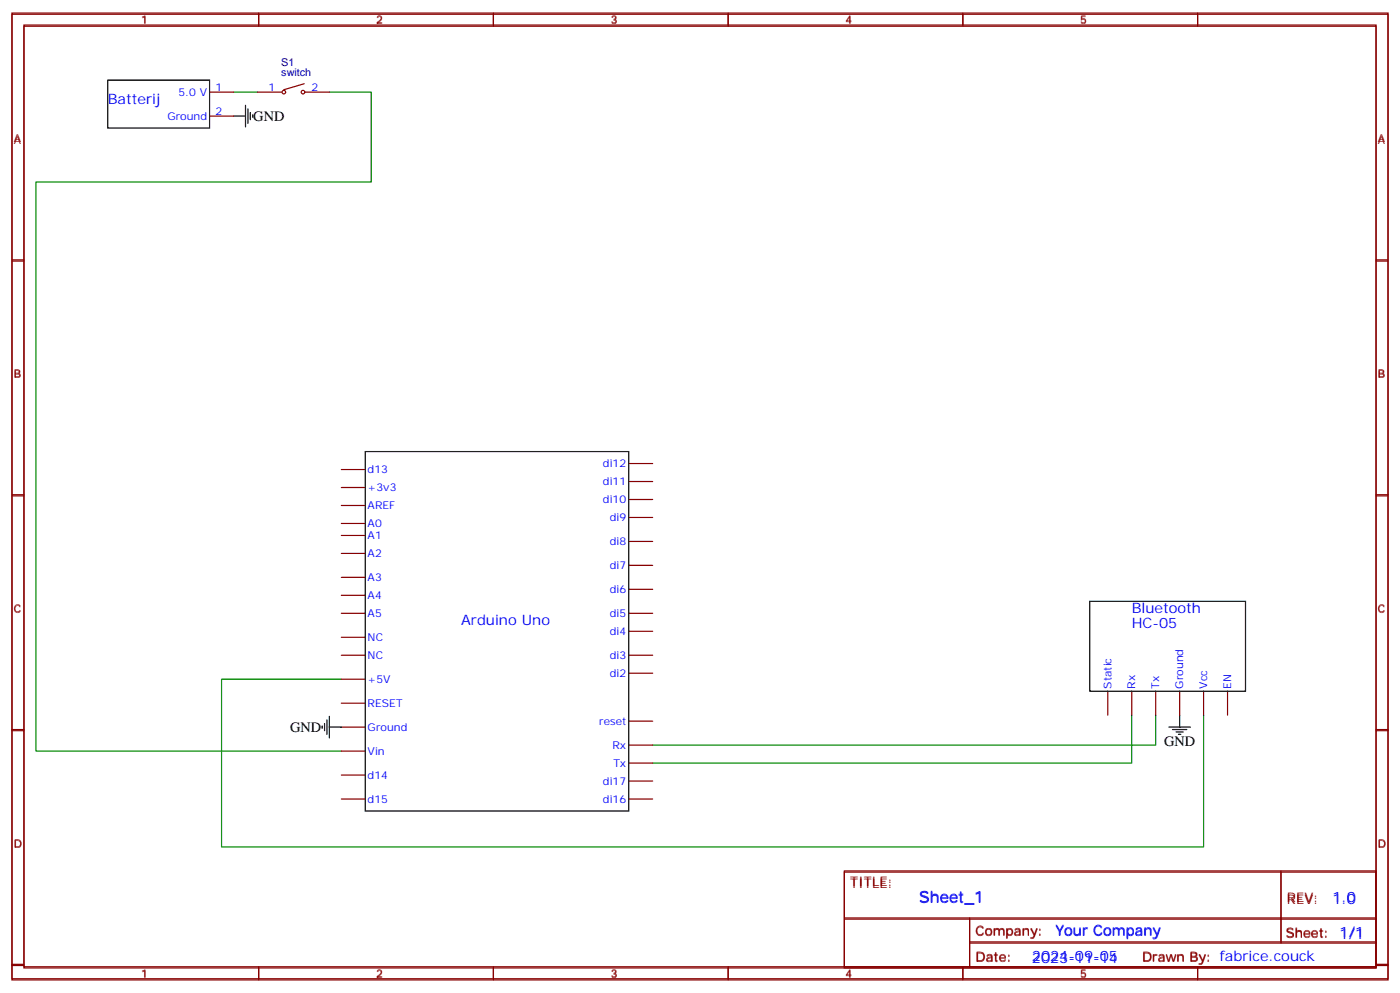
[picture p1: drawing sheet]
<svg xmlns="http://www.w3.org/2000/svg" width="412mm" height="292mm" viewBox="0 0 412 292" stroke-linecap="round" stroke-linejoin="round" font-family="sans-serif">
<g fill="none" stroke="#870000" stroke-width=".35">
<path d="M3.5 3.8h405.4v284.4h-405.4zM3.5 4.2h405.4v284.3h-405.4zM7.1 7.4h398.2v277.3h-398.2zM7.1 7.7h398.2v277.3h-398.2zM76.2 3.8v3.9M145.3 3.8v3.9M214.5 3.8v3.9M283.6 3.8v3.9M352.8 3.8v3.9M61.7 27.1h7.1M61.7 34.2h7.1M75.8 27.1h7.1"/>
<path d="M89.6 24.7l-6 1.7M90 27.1h7M3.5 76.5h3.6M3.5 76.9h3.6M405.3 76.5h3.6M405.3 76.9h3.6M100.5 138.3h7.1M185.2 136.5h7.1M3.5 145.7h3.6M3.5 146h3.6M100.5 157.7h7.1M100.5 154.1h7.1"/>
<path d="M100.5 148.8h7.1M100.5 143.5h7.1M185.2 159.4h7.1M185.2 152.4h7.1M185.2 147.1h7.1M185.2 141.8h7.1M405.3 145.7h3.6M405.3 146h3.6M100.5 175.3h7.1M100.5 170h7.1M100.5 162.9h7.1M185.2 173.5h7.1"/>
<path d="M185.2 166.5h7.1M100.5 200h7.1M100.5 192.9h7.1M100.5 187.6h7.1M100.5 180.6h7.1M185.2 192.9h7.1M185.2 180.6h7.1M185.2 198.2h7.1M185.2 185.9h7.1M3.5 214.8h3.6M3.5 215.2h3.6M100.5 214.1h7.1"/>
<path d="M100.5 207h7.1M185.2 219.4h7.1M185.2 212.3h7.1M326.3 203.5v7.1M333.4 203.5v7.1M340.4 203.5v7.1M347.5 203.5v7.1M354.5 203.5v7.1M361.6 203.5v7.1M405.3 214.8h3.6M405.3 215.2h3.6M100.5 235.3h7.1"/>
<path d="M100.5 228.2h7.1M100.5 221.2h7.1M185.2 235.3h7.1M185.2 230h7.1M185.2 224.7h7.1M248.7 256.4h156.6v28.3h-156.6zM248.7 256.8h156.6v28.2h-156.6zM377.3 256.5v21.2M248.7 270.3h156.5M248.7 270.6h156.5M285.6 277.3h119.6M285.6 270.3v14.4"/>
<path d="M285.6 277.7h119.6M3.5 284h3.6M3.5 284.3h3.6M76.2 284.7v3.8M145.3 284.7v3.8M214.5 284.7v3.8M283.6 284.7v3.8M352.8 284.7v3.8M405.3 284h3.6M405.3 284.3h3.6"/>
<circle cx="83.6" cy="27.1" r=".53"/>
<circle cx="89.3" cy="27.1" r=".53"/>
</g>
<path d="M68.8 27.1h7M97 27.1h12.4v26.5h-98.8v167.6h89.9M100.5 200h-35.2v49.4h289.2v-38.8M333.4 210.6v14.1h-141.1M340.4 210.6v8.8h-148.1" fill="none" stroke="#008700" stroke-width=".35"/>
<g fill="none" stroke="#000" stroke-width=".35">
<path d="M31.7 23.6h30v14.1h-30zM68.8 34.2h3.5M72.3 31v6.4M73 32.1v4.2M73.7 33.1v2.1M74.4 33.8v.7M107.6 133h77.6v105.8h-77.6zM321 177.1h45.9v26.4h-45.9zM94.9 213.7v.8M95.6 213v2.2M96.3 212v4.2M97 214.1h3.5"/>
<path d="M97 210.9v6.4M344.3 214.1h6.4M345.4 214.8h4.2M346.4 215.5h2.1M347.1 216.2h.7M347.5 210.6v3.5"/>
</g>
<text font-size="4.6" fill="#00f" x="270.8" y="265.5">Sheet_1</text>
<g font-size="4.2" fill="#00f">
<text x="31.7" y="30.7">Batterij</text>
<text x="135.8" y="184.1">Arduino Uno</text>
<text x="333.4" y="180.6">Bluetooth</text>
<text x="333.4" y="184.8">HC-05</text>
<text x="392.5" y="265.7">1.0</text>
<text x="310.9" y="275.3">Your Company</text>
<text x="304" y="283.1">2024-09-05</text>
<text x="304" y="283.4">2023-11-14</text>
</g>
<g font-size="4.2">
<text x="74.6" y="35.7">GND</text>
<text x="85.5" y="215.4">GND</text>
<text x="342.9" y="219.7">GND</text>
</g>
<g font-size="3.9" fill="#800">
<text x="250.5" y="261">TITLE:</text>
<text x="379.1" y="265.7">REV:</text>
<text x="287.4" y="275.2">Company:</text>
<text x="378.7" y="275.8">Sheet: 1/1</text>
<text x="287.4" y="282.9">Date:</text>
<text x="336.4" y="283">Drawn By: fabrice.couck</text>
<text x="336.4" y="283.3">Drawn By:</text>
</g>
<g font-size="3.2" fill="#800">
<text x="41.6" y="6.8">1</text>
<text x="110.8" y="6.8">2</text>
<text x="179.9" y="6.8">3</text>
<text x="249.1" y="6.8">4</text>
<text x="318.2" y="6.8">5</text>
<text x="4.1" y="41.9">A</text>
<text x="405.9" y="41.9">A</text>
<text x="4.1" y="111.1">B</text>
<text x="405.9" y="111.1">B</text>
<text x="4.1" y="180.2">C</text>
<text x="405.9" y="180.2">C</text>
<text x="4.1" y="249.4">D</text>
<text x="405.9" y="249.4">D</text>
<text x="41.6" y="287.7">1</text>
<text x="110.8" y="287.7">2</text>
<text x="179.9" y="287.7">3</text>
<text x="249.1" y="287.7">4</text>
<text x="318.2" y="287.7">5</text>
</g>
<g font-size="3.2" fill="#000080">
<text x="82.9" y="22.5">switch</text>
<text x="82.9" y="19.3">S1</text>
</g>
<g font-size="3.2" fill="#00f">
<text x="52.6" y="28.2">5.0 V</text>
<text x="63.5" y="26.8">1</text>
<text x="79.1" y="26.8">1</text>
<text x="91.7" y="26.8">2</text>
<text x="49.3" y="35.2">Ground</text>
<text x="63.5" y="33.8">2</text>
<text x="177.6" y="137.5">di12</text>
<text x="108.3" y="139.3">d13</text>
<text x="177.6" y="142.8">di11</text>
<text x="108.3" y="149.9">AREF</text>
<text x="108.3" y="144.6">+3v3</text>
<text x="177.6" y="148.1">di10</text>
<text x="108.3" y="155.2">A0</text>
<text x="179.6" y="153.4">di9</text>
<text x="108.3" y="158.7">A1</text>
<text x="179.6" y="160.5">di8</text>
<text x="108.3" y="164">A2</text>
<text x="179.6" y="167.5">di7</text>
<text x="108.3" y="171.1">A3</text>
<text x="108.3" y="176.4">A4</text>
<text x="179.6" y="174.6">di6</text>
<text x="108.3" y="181.6">A5</text>
<text x="179.6" y="181.6">di5</text>
<text x="108.3" y="188.7">NC</text>
<text x="179.6" y="186.9">di4</text>
<text x="108.3" y="194">NC</text>
<text x="179.6" y="194">di3</text>
<text x="108.3" y="201">+5V</text>
<text x="179.6" y="199.3">di2</text>
<text x="327.4" y="202.8" transform="rotate(-90 327.4 202.8)">Static</text>
<text x="334.4" y="202.8" transform="rotate(-90 334.4 202.8)">Rx</text>
<text x="341.5" y="202.8" transform="rotate(-90 341.5 202.8)">Tx</text>
<text x="348.5" y="202.8" transform="rotate(-90 348.5 202.8)">Ground</text>
<text x="355.6" y="202.8" transform="rotate(-90 355.6 202.8)">Vcc</text>
<text x="362.7" y="202.8" transform="rotate(-90 362.7 202.8)">EN</text>
<text x="108.3" y="208.1">RESET</text>
<text x="108.3" y="215.2">Ground</text>
<text x="176.5" y="213.4">reset</text>
<text x="180.4" y="220.5">Rx</text>
<text x="108.3" y="222.2">Vin</text>
<text x="180.7" y="225.7">Tx</text>
<text x="108.3" y="229.3">d14</text>
<text x="177.6" y="231">di17</text>
<text x="108.3" y="236.3">d15</text>
<text x="177.6" y="236.3">di16</text>
</g>
</svg>
